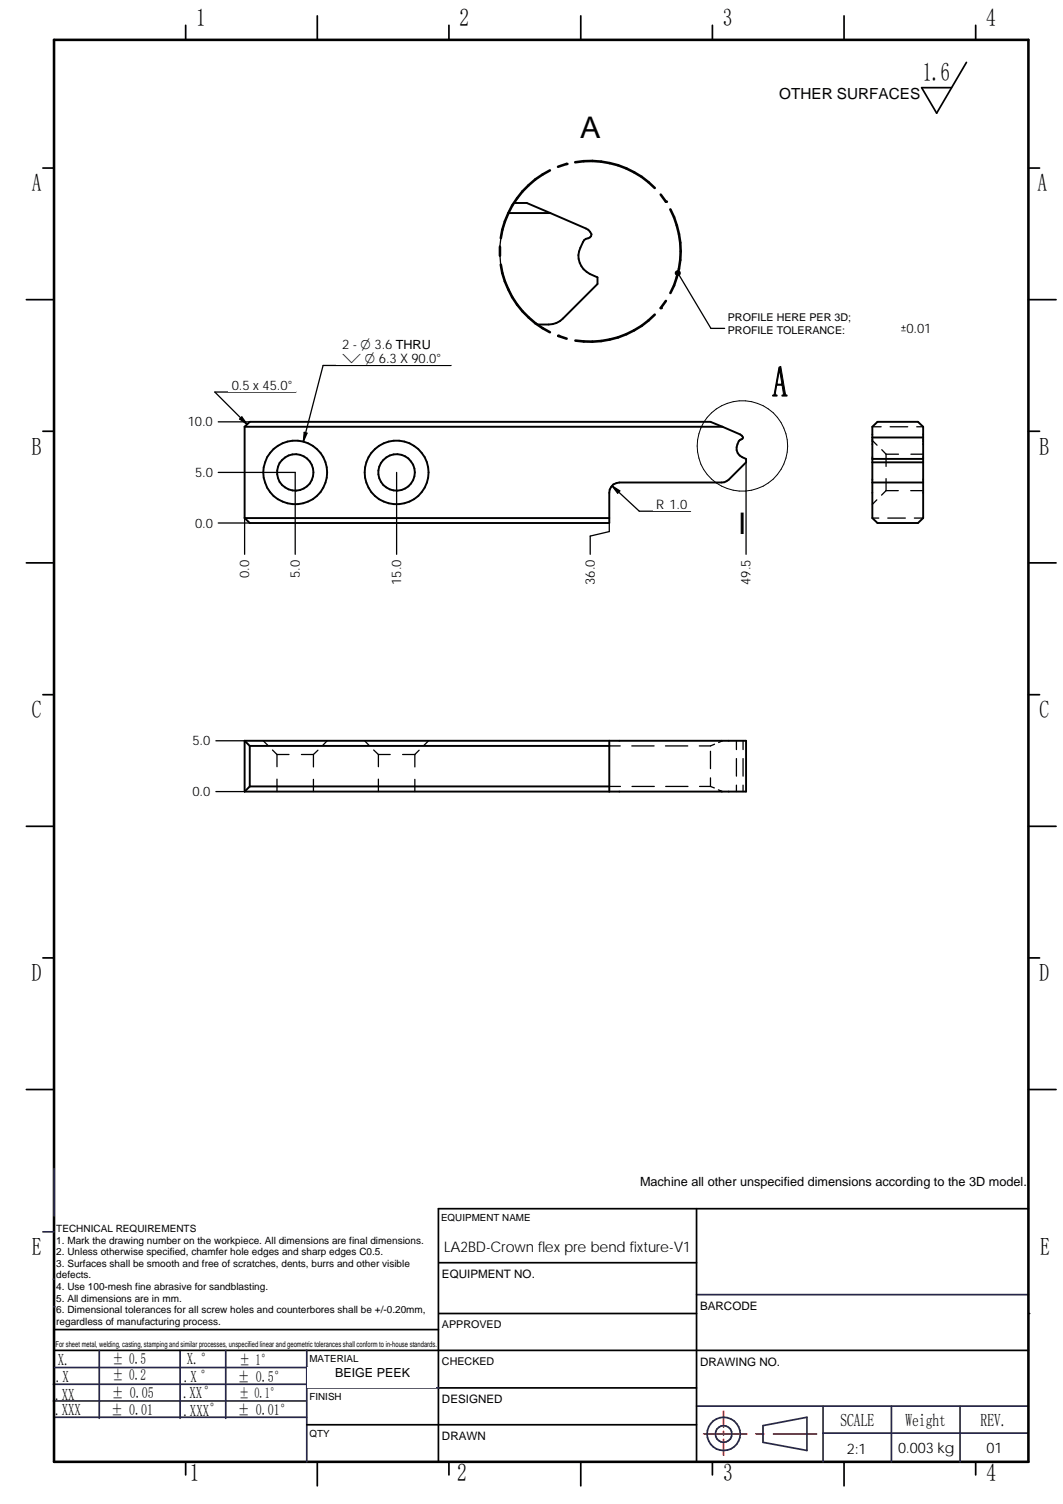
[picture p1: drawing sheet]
<svg xmlns="http://www.w3.org/2000/svg" width="210mm" height="297mm" viewBox="0 0 210 297" stroke-linecap="round" stroke-linejoin="round" font-family="sans-serif">
<g fill="none" stroke="#26264c" stroke-width=".34">
<path d="M8.5 243.3h2.2M10.5 252.6h.2M137.5 255.7h65.6M10.5 276.7h50M10.5 273.4h50M10.8 279.9h49.8M10.8 270.1h50M35.6 266.7v13.4M60.6 266.7v22M60.7 274.1h26M137.5 277.7h65.6M162.5 277.7v11"/>
<path d="M176 277.7v11M189.6 277.7v11M150.7 281.6l8.6-1.7v6.6l-8.6-1.6zM162.5 283h40.5"/>
</g>
<g fill="none" stroke="#000" stroke-width=".34">
<path d="M36.7 5v2.9M88.6 5v2.9M140.7 5v2.9M192.7 5v2.9M8.5 33.2h2.2M203.1 33.2h2.2M5.2 59.2h5.5M203.1 59.2h5.4M8.5 85.2h2.2M203.1 85.2h2.2M5.2 111.2h5.5M203.1 111.2h5.4"/>
<path d="M8.5 137.2h2.2M203.1 137.2h2.2M5.2 163.2h5.5M203.1 163.2h5.4M8.5 189.2h2.2M203.1 189.2h2.2M5.2 215.2h5.5M203.1 215.2h5.4M86.6 238.7v50M10.7 266.7h192.4M10.7 262.6h75.9M86.7 274.1h50.8"/>
<path d="M36.7 288.7v2.6M62.7 288.7v4.8M88.6 288.7v2.6M114.7 288.7v4.8M140.7 288.7v2.6M166.7 288.7v4.8M192.7 288.7v2.6"/>
</g>
<path d="M10.7 7.9h192.4v280.8h-192.4z" fill="none" stroke="#000" stroke-width=".51"/>
<path d="M142.9 278.7v3.2M138.9 283.2h8.5M142.9 282.7v.7M142.9 284.3v3.1M149.2 283.2h1.7M152.7 283.2h8.5" fill="none" stroke="#f00" stroke-width=".34"/>
<circle cx="10.6" cy="258.1" r=".17" fill="#26264c"/>
<g fill="none" stroke="#26264c" stroke-width=".34">
<path d="M10.7 230.8v9.4M19.6 266.7v13.4M44.6 266.7v13.4M60.5 266.7h.1"/>
<circle cx="142.9" cy="283.2" r="3.3"/>
<circle cx="142.9" cy="283.2" r="1.63"/>
</g>
<path d="M190.8 12.3l-5.8 10.1-3-5.1h5.9M86.6 238.7h116.5M86.7 259.4h50.8M86.7 249.4h50.8M86.6 281.4h50.9" fill="none" stroke="#000" stroke-width=".34"/>
<circle cx="203.1" cy="259.4" r=".17" fill="#000"/>
<g fill="#fff">
<path d="M137.9 271.4h64.4v6.1h-64.4z"/>
<path d="M189.9 283.9h13v4h-13z"/>
<path d="M86.9 254.9h50.2v4h-50.2z"/>
<path d="M60.7 270h25.3v4h-25.3z"/>
<path d="M87 244.3h50v4h-50z"/>
<path d="M60.8 277.1h25.2v4h-25.2z"/>
<path d="M176.4 284.1h13v4h-13z"/>
<path d="M162.7 284.1h13v4h-13z"/>
<path d="M137.9 260.4h64.5v6h-64.5z"/>
</g>
<path d="M62.7 3.1v4.8M114.7 3.1v4.8M166.7 3.1v4.8M137.5 238.7v50M60.6 281.4h26" fill="none" stroke="#000" stroke-width=".34"/>
<path d="M101.6 283.2h25.3v4h-25.3z" fill="#fff"/>
<g fill="none" stroke="#000" stroke-width=".38">
<path d="M48.3 84.3l1-1h91l2.4 1M48.3 84.3h94.4M48.3 84.3v18M142.7 84.3l3.5 1.5 .5 .6-.1 .3a2.11 2.11 0 0 0-1.1 2.2 2.11 2.11 0 0 0 1.8 1.7v.7l-3.4 3.4-.9 .6h-20.7a1.97 1.97 0 0 0-2 2v6h-71l-1-1M172.3 84.3l1-1h8l1 1v18l-1 1h-8l-1-1zM172.3 86.4h10M172.3 91.3h10M172.3 95.3h10M172.3 90.6h10M48.3 102.3h72M48.3 146.3v10M48.3 146.3h99v10h-99"/>
<path d="M48.3 146.3l1 1M49.3 147.3h71M49.3 155.3l-1 1M49.3 147.3v8M49.3 155.3h71M120.3 147.3v9M120.3 146.3v1"/>
<circle cx="58.3" cy="93.3" r="3.6"/>
<circle cx="58.3" cy="93.3" r="6.3"/>
<circle cx="78.3" cy="93.3" r="3.6"/>
<circle cx="78.3" cy="93.3" r="6.3"/>
</g>
<g fill="none" stroke="#000" stroke-width=".25">
<path d="M172.3 87l.9 .9M172.3 84.3h1.7M173.1 98.7l-.8 .9M174.1 88.8l.9 .9M175 89.7v2.4M175 94.5v2.4M175 96.9l-.9 .9M175 89.7h2.4M175 96.9h2.4M175.8 84.3h3.4M179.8 96.9h2.5M179.9 89.7h2.4"/>
<path d="M181 84.3h1.3M43.1 103.3h6.2M172.3 102.3h1.2M175.3 102.3h3.5M180.6 102.3h1.7M52 146.3l.9 .9M53.8 148.1l.9 .9M54.7 149h2.4M54.7 149v2.4M54.7 153.9v2.4M59.5 149h2.4M61.9 149v2.5"/>
<path d="M61.9 153.9v2.4M62.8 148.2l-.9 .8M64.6 146.3l-.9 .9M72 146.3l.9 .9M73.8 148.1l.9 .9M74.7 149v2.4M74.7 153.9v2.4M74.7 149h2.3M79.5 149h2.4M81.9 149v2.5M81.9 153.9v2.4M82.8 148.2l-.9 .8"/>
<path d="M84.6 146.3l-.9 .9M120.3 155.3h2.2M120.3 147.3h2.2M124.8 147.3h4.4M124.8 155.3h4.4M131.4 147.3h4.4M131.4 155.3h4.4M138.1 155.3h2.2M140.3 148.4v3.4M140.3 153.6v1.7M140.3 155.3l.8 .3M141.1 147l-.8 .3h-2.2"/>
<path d="M141.9 156l.8 .3M142.7 146.3l-.8 .3M145.4 146.3v1.7M145.4 149.8v3.5M145.4 155.1v1.2M146.7 146.3v1.7M146.7 149.8v3.5M146.7 155.1v1.2"/>
</g>
<path d="M37.9 102.1h4.8v2.4h-4.8z" fill="#fff"/>
<path d="M43.1 93.3h15.2" fill="none" stroke="#000" stroke-width=".25"/>
<path d="M37.9 92.1h4.8v2.4h-4.8z" fill="#fff"/>
<path d="M43.1 83.3h6.2" fill="none" stroke="#000" stroke-width=".25"/>
<path d="M36.5 82.1h6.2v2.4h-6.2z" fill="#fff"/>
<path d="M48.3 102.3v7.2" fill="none" stroke="#000" stroke-width=".25"/>
<path d="M47.1 109.9h2.4v4.8h-2.4z" fill="#fff"/>
<path d="M58.3 93.3v16.2" fill="none" stroke="#000" stroke-width=".25"/>
<path d="M57.1 109.9h2.4v4.8h-2.4z" fill="#fff"/>
<path d="M78.3 93.3v16.2" fill="none" stroke="#000" stroke-width=".25"/>
<path d="M77.1 109.9h2.4v6.2h-2.4z" fill="#fff"/>
<path d="M120.3 103.3v1.7" fill="none" stroke="#000" stroke-width=".25"/>
<path d="M115.4 109.9h2.4v6.2h-2.4z" fill="#fff"/>
<path d="M63.8 72.2h25.3M120.3 105l-3.8 .9v3.6" fill="none" stroke="#000" stroke-width=".25"/>
<path d="M66.5 66.9h22.6v5.2h-22.6z" fill="#fff"/>
<path d="M63.8 72.2l-3.9 15M60.1 85.4l.5 .2-.7 1.6zM42.6 156.3h5.7" fill="none" stroke="#000" stroke-width=".25"/>
<path d="M60.1 85.4l.5 .2-.7 1.6z" fill="#000"/>
<path d="M37.4 155.1h4.8v2.4h-4.8z" fill="#fff"/>
<path d="M42.6 146.3h5.7" fill="none" stroke="#000" stroke-width=".25"/>
<path d="M37.4 145.1h4.8v2.4h-4.8z" fill="#fff"/>
<path d="M42.4 77.4h16" fill="none" stroke="#000" stroke-width=".25"/>
<path d="M45.1 74.8h13.3v2.5h-13.3z" fill="#fff"/>
<path d="M42.4 77.4l6.4 6.4M47.8 82.3l1 1.5-1.5-1zM126.2 101h10.2" fill="none" stroke="#000" stroke-width=".25"/>
<path d="M47.8 82.3l1 1.5-1.5-1z" fill="#000"/>
<path d="M128.9 98.4h7.5v2.4h-7.5z" fill="#fff"/>
<path d="M101.4 40.1a17.8 17.8 0 0 0 4.7 24M120.9 96l1.5 .9-.4 .5zM120.9 96l5.3 5" fill="none" stroke="#000" stroke-width=".25"/>
<path d="M120.9 96l1.5 .9-.4 .5z" fill="#000"/>
<circle cx="146.6" cy="88.1" r="8.9" fill="none" stroke="#000" stroke-width=".2"/>
<path d="M100.4 42.1h8.3M101.5 40.1h2.5l4.7 2M108.7 42.1l7 3a1.42 1.42 0 0 1 1 1.6l-.6 .4-.4 .1a4.4 4.4 0 0 0-.5 6l1.3 .9 1.5 .7v1.3l-6.8 6.8a3.9 3.9 0 0 1-2.9 1.2h-2.2" fill="none" stroke="#000" stroke-width=".38"/>
<path d="M108.6 33.7a17.9 17.9 0 0 0-9.7 13.3M111.8 32.4l-1.6 .5M113.6 32a17.7 17.7 0 0 1 15.7 5.1M130.5 38.4l1 1.4M98.7 48.8v1.7M98.9 52.3a17.8 17.8 0 0 0 9.7 13.3M131.5 59.4l-1 1.4M132.4 41.4a17.8 17.8 0 0 1 0 16.5M110.2 66.3l1.7 .6M129.3 62.1a17.9 17.9 0 0 1-15.7 5.2" fill="none" stroke="#000" stroke-width=".51"/>
<g fill="#000">
<circle cx="111.8" cy="32.4" r=".25"/>
<circle cx="131.5" cy="39.8" r=".25"/>
<circle cx="110.2" cy="66.3" r=".25"/>
<circle cx="130.5" cy="60.8" r=".25"/>
</g>
<path d="M143.1 63h41.4v3.6h-41.4z" fill="#fff"/>
<path d="M133.9 53.9l6.5 11h2.7M147.3 91.3v18.2" fill="none" stroke="#000" stroke-width=".25"/>
<circle cx="133.9" cy="53.9" r=".59" fill="#000"/>
<path d="M146.1 109.9h2.4v6.2h-2.4z" fill="#fff"/>
<text font-size="8.6" x="152.5" y="78.4">A</text>
<g font-size="5.9">
<text x="114.6" y="27.3">A</text>
<text x="145.8" y="105.4">I</text>
</g>
<text font-size="5.1" x="182.2" y="16">1.6</text>
<g font-size="4.9">
<text x="38.7" y="5.2">1</text>
<text x="90.8" y="5.2">2</text>
<text x="142.7" y="5.2">3</text>
<text x="194.7" y="5.2">4</text>
<text x="6.3" y="37.8">A</text>
<text x="204.9" y="37.8">A</text>
<text x="6.3" y="89.8">B</text>
<text x="205.2" y="89.8">B</text>
<text x="6.3" y="141.8">C</text>
<text x="205.2" y="141.8">C</text>
<text x="6.3" y="193.8">D</text>
<text x="205.2" y="193.8">D</text>
<text x="6.3" y="247.9">E</text>
<text x="205.4" y="247.9">E</text>
<text x="37.5" y="292.5">1</text>
<text x="90.3" y="292.5">2</text>
<text x="142.8" y="292.5">3</text>
<text x="194.8" y="292.5">4</text>
</g>
<g font-size="3.6">
<text x="165.9" y="281.6">SCALE</text>
<text x="178.8" y="281.6">Weight</text>
<text x="193.6" y="281.6">REV.</text>
</g>
<g font-size="3.3">
<text x="11.4" y="269.7">X.</text>
<text x="36.9" y="269.4">X.°</text>
<text x="11" y="272.9">.X</text>
<text x="36.3" y="273">.X °</text>
<text x="10.9" y="276.4">.XX</text>
<text x="10.9" y="279.5">.XXX</text>
<text x="36.2" y="276">.XX°</text>
<text x="36.2" y="279.7">.XXX°</text>
</g>
<g font-size="3">
<text x="153.9" y="19.6">OTHER SURFACES</text>
<text x="22.2" y="269.3">± 0.5</text>
<text x="47.3" y="269.5">± 1°</text>
<text x="22.2" y="272.5">± 0.2</text>
<text x="47" y="273">± 0.5°</text>
<text x="22" y="279.4">± 0.01</text>
<text x="22.1" y="276.2">± 0.05</text>
<text x="46.9" y="279.4">± 0.01°</text>
</g>
<g font-size="2.9">
<text x="87.7" y="247.4">LA2BD-Crown flex pre bend fixture-V1</text>
<text x="47.2" y="276.2">± 0.1°</text>
<text x="167.2" y="287.1">2:1</text>
<text x="177.3" y="287.1">0.003 kg</text>
<text x="194.8" y="286.9">01</text>
</g>
<g font-size="2.8">
<text x="177.9" y="65.7">u0.01</text>
<text x="67.6" y="71.8">s O 6.3 X 90.0°</text>
</g>
<g font-size="2.6">
<text x="67.6" y="69">2 - O 3.6 THRU</text>
<text x="45.8" y="77">0.5 x 45.0°</text>
<text x="37.1" y="84.2">10.0</text>
<text x="38.5" y="94.2">5.0</text>
<text x="129.6" y="100.5">R 1.0</text>
<text x="38.5" y="104.2">0.0</text>
<text x="49.2" y="114.1" transform="rotate(-90 49.2 114.1)">0.0</text>
<text x="59.2" y="114.1" transform="rotate(-90 59.2 114.1)">5.0</text>
<text x="79.2" y="115.5" transform="rotate(-90 79.2 115.5)">15.0</text>
<text x="117.5" y="115.5" transform="rotate(-90 117.5 115.5)">36.0</text>
<text x="148.2" y="115.5" transform="rotate(-90 148.2 115.5)">49.5</text>
<text x="38" y="147.2">5.0</text>
<text x="38" y="157.2">0.0</text>
</g>
<g font-size="2.5">
<text x="126.4" y="234.2">Machine all other unspecified dimensions according to the 3D model.</text>
<text x="66.2" y="272">BEIGE PEEK</text>
</g>
<g font-size="2.3">
<text x="87.3" y="252.4">EQUIPMENT NO.</text>
<text x="138.2" y="258.7">BARCODE</text>
<text x="138.2" y="269.7">DRAWING NO.</text>
<text x="87.3" y="277.1">DESIGNED</text>
<text x="87.3" y="284.4">DRAWN</text>
</g>
<g font-size="2.1">
<text x="143.7" y="63.5">PROFILE HERE PER 3D;</text>
<text x="143.7" y="65.9">PROFILE TOLERANCE:</text>
<text x="87.3" y="262.3">APPROVED</text>
<text x="87.3" y="269.5">CHECKED</text>
</g>
<g font-size="2">
<text x="11.1" y="243.3">TECHNICAL REQUIREMENTS</text>
<text x="11.1" y="245.6">1. Mark the drawing number on the workpiece. All dimensions are final dimensions.</text>
<text x="11.1" y="247.9">2. Unless otherwise specified, chamfer hole edges and sharp edges C0.5.</text>
<text x="11.1" y="250.2">3. Surfaces shall be smooth and free of scratches, dents, burrs and other visible</text>
<text x="11.1" y="252.5">defects.</text>
<text x="11.1" y="254.8">4. Use 100-mesh fine abrasive for sandblasting.</text>
<text x="11.1" y="257.1">5. All dimensions are in mm.</text>
<text x="11.1" y="259.4">6. Dimensional tolerances for all screw holes and counterbores shall be +/-0.20mm,</text>
<text x="11.1" y="261.6">regardless of manufacturing process.</text>
</g>
<g font-size="1.9">
<text x="87.1" y="241.1">EQUIPMENT NAME</text>
<text x="61.1" y="269">MATERIAL</text>
<text x="61.1" y="276.4">FINISH</text>
<text x="61.1" y="283.7">QTY</text>
</g>
<text font-size="1.6" x="11" y="266">For sheet metal, welding, casting, stamping and similar processes, unspecified linear and geometric tolerances shall conform to in-house standards.</text>
</svg>
